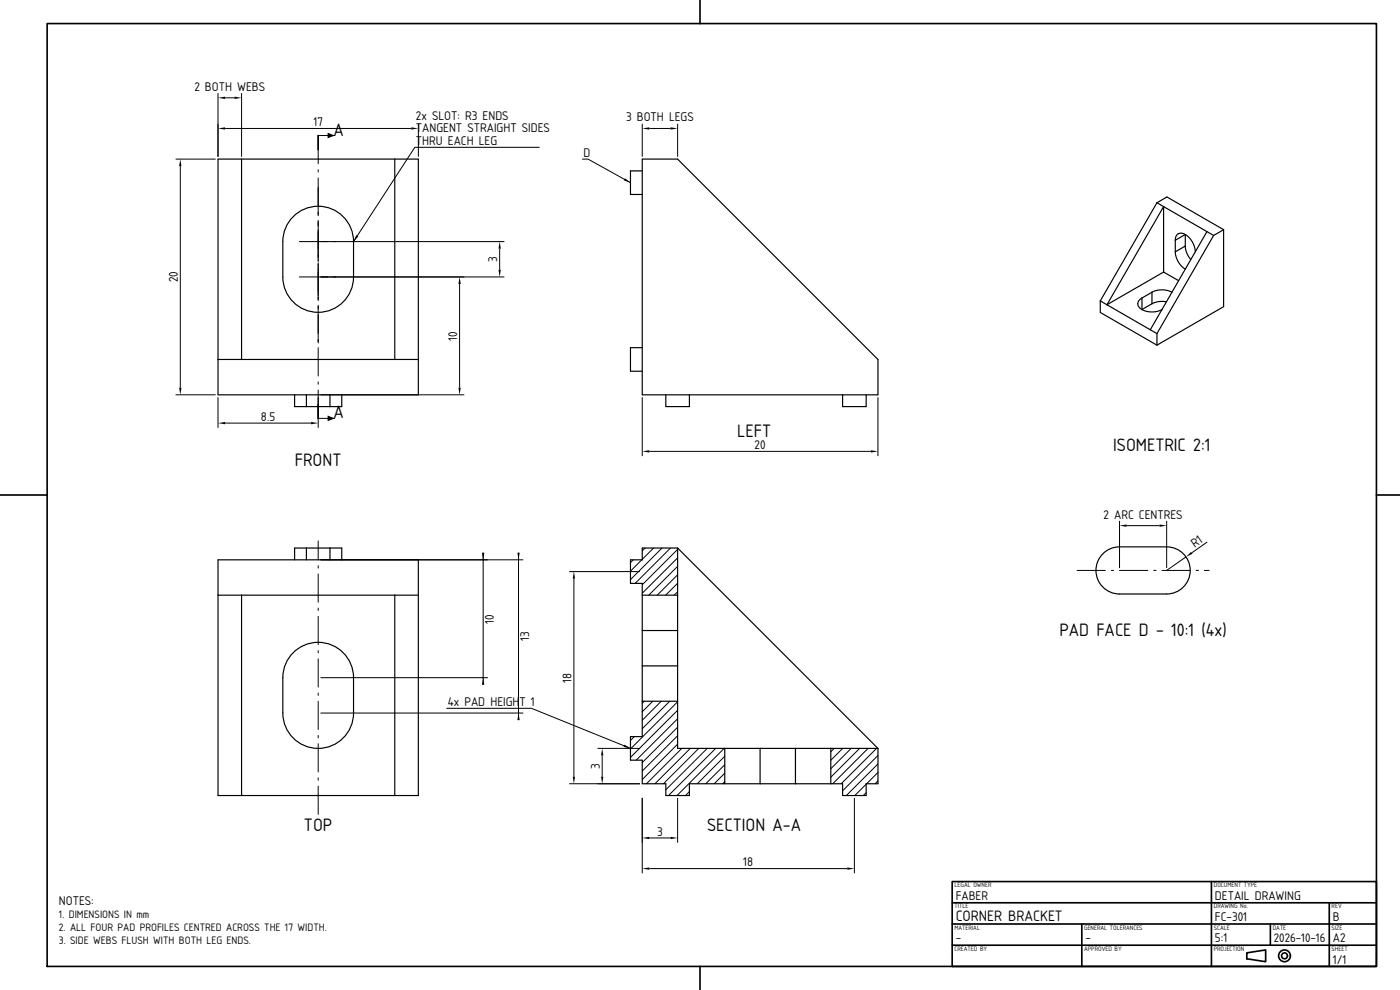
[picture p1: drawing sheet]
<svg xmlns="http://www.w3.org/2000/svg" width="594mm" height="420mm" viewBox="0 0 594 420" stroke-linecap="round" stroke-linejoin="round" font-family="sans-serif">
<!-- layer: visible -->
<g fill="none" stroke="#000" stroke-width=".5">
<path d="M92.5 67.5h85v100h-85zM102.5 67.5v85M167.5 67.5v85M272.5 72.5h-5v10h5M272.5 67.5h15l85 85v15h-100zM124.4 91.9a15 15 0 0 1 16.3-3.3 15 15 0 0 1 9.3 13.9v15a15 15 0 0 1-15 15 15 15 0 0 1-15-15v-15a15 15 0 0 1 4.4-10.6zM490.9 86l4.2-2.4 24.1 13.8M490.9 86l-24.1 41.7M490.9 86l21.2 12.3M493.7 87.6v27.8l-24 13.9zM512.1 98.3l2.8 1.6M512.1 98.3l-24 41.6"/>
<path d="M514.9 99.9l-24 41.6M519.2 97.4v32.7l-28.3 16.3M519.2 97.4l-4.3 2.5M493.7 115.4l6.4 3.7M498.7 106.8l.3 2.1 .9 2.1 1.4 1.9 1.6 1.3M498.7 101.9l.2-1.5 .9-1.1a4.3 4.3 0 0 1 5.3 2.1l1.4 2.6 .6 2.8M498.7 101.9l4.2-2.4v4.9M498.7 101.9v4.9M502.9 104.4l.6 2.9 1.7 2.8M502.9 104.4l-4.2 2.4M466.8 127.7v4.9l24.1 13.8M466.8 127.7l24.1 13.8"/>
<path d="M484.5 126.4l-1.2 1.1-.5 1.2a4.3 4.3 0 0 0 4.5 3.5h3.2l2.5-.9M484.5 126.4v4.9l4.3-2.4M488.8 124l1.9-.8 2.3-.2 2.3 .2 1.9 .8M488.8 124l-4.3 2.4M488.8 124v4.9M494.9 128h-3.3l-2.8 .9M92.5 152.5h85M272.5 147.5h-5v10h5M490.9 141.5v4.9M125 167.5v5h5M130 172.5h10M130 167.5v5"/>
<path d="M140 167.5v5M145 167.5v5h-5M282.5 167.5v5h10v-5M357.5 167.5v5h10v-5M92.5 237.5h85v100h-85zM130 232.5h-5v5M130 232.5v5M130 232.5h10M140 232.5h5v5M140 232.5v5M287.5 232.5h-15v5h-5v10h5v5M287.5 232.5v20"/>
<path d="M287.5 232.5l85 85M467.5 235.4l2.8-2.2 3.4-1.1 21.3-.1a10 10 0 0 1 10 10 10 10 0 0 1-10 10h-20a10 10 0 0 1-9.1-5.9 10 10 0 0 1 1.6-10.7zM92.5 252.5h85M102.5 252.5v85M167.5 252.5v85M272.5 252.5v15M272.5 252.5h15M287.5 252.5v15M124.4 276.9a15 15 0 0 1 16.3-3.3 15 15 0 0 1 9.3 13.9v15a15 15 0 0 1-15 15 15 15 0 0 1-15-15v-15a15 15 0 0 1 4.4-10.6zM272.5 267.5v15M272.5 267.5h15M287.5 267.5v15"/>
<path d="M272.5 282.5v15M272.5 297.5v15h-5v10h5v10h10v5h10v-5h15M272.5 297.5h15M272.5 282.5h15M287.5 282.5v15M287.5 297.5v20h20M307.5 317.5h15M307.5 317.5v15M322.5 317.5h15M322.5 317.5v15M337.5 317.5h15M337.5 317.5v15"/>
<path d="M352.5 317.5h20M352.5 317.5v15M372.5 317.5v15h-5v5h-10v-5h-5M307.5 332.5h15M322.5 332.5h15M337.5 332.5h15"/>
</g>
<g fill="#000">
<circle cx="507.1" cy="90.5" r=".25"/>
<circle cx="510" cy="92.1" r=".25"/>
<circle cx="478.9" cy="139.5" r=".25"/>
</g>
<!-- layer: center -->
<g fill="none" stroke="#000" stroke-width=".42">
<path d="M135 57.5v12M135 72v1M135 75.5v16M135 93.5v17.5M127 117.5h12M127 102.5h12M135 111.5v16M141.5 117.5h1M141.5 102.5h1M135 129.5v16M135 147.5v12M135 162v1"/>
<path d="M135 165.5v12M135 229.5v8M135 240v1M135 243.5v12M135 258v1M457 242h12M471.5 242h1M475 242h12M489.5 242h1M493 242h12M507.5 242h1M511 242h2"/>
<path d="M135 261.5v12M135 276v1M135 279.5v12M135 294v1M135 297.5v12M135 312v1M135 315.5v12M135 330v1M135 333.5v12"/>
</g>
<!-- layer: dim -->
<path d="M135 57.5h7M228.8 62.5h-52.8l-26 40M247.1 67.5h2.4l18 10M135 177.5h7M189.5 300.5h36l42 17" fill="none" stroke="#000" stroke-width=".42"/>
<path d="M139 56.3l3 1.2-3 1.2zM265.2 75.6l2.3 1.9-2.8-1zM151.2 99.7l.8 .6-2 2.2zM139 176.3l3 1.2-3 1.2zM264.9 315.9l2.6 1.6-2.9-.6z" fill="#000"/>
<!-- layer: visible -->
<path d="M135 57.5v6M135 171.5v6" fill="none" stroke="#000" stroke-width=".7"/>
<!-- layer: hatch -->
<g fill="none" stroke="#000" stroke-width=".42">
<path d="M268.7 237.5l-1.2 1.2M272.3 237.5l-4.8 4.8M273.7 232.5l-1.2 1.2M277.3 232.5l-4.8 4.8M280.9 232.5l-13.4 13.4M284.5 232.5l-15 15M287.5 236.7l-15 15M287.5 233.1l-15 15M287.5 251l-1.5 1.5M287.5 247.4l-5.1 5.1M287.5 243.9l-8.6 8.6M287.5 240.3l-12.2 12.2"/>
<path d="M273.4 297.5l-.9 .9M277 297.5l-4.5 4.5M280.6 297.5l-8.1 8.1M284.1 297.5l-11.6 11.6M287.5 297.7l-20 20M269.1 312.5l-1.6 1.6M287.5 301.3l-20 20M287.5 304.9l-17.6 17.6M287.5 315.7l-15 15M287.5 312.1l-15 15M287.5 308.5l-15 15M289.3 317.5l-15 15"/>
<path d="M292.9 317.5l-15 15M296.5 317.5l-15 15M300.1 317.5l-17.6 17.6M303.7 317.5l-20 20M307.3 317.5l-20 20M353.9 317.5l-1.4 1.4M357.5 317.5l-5 5M361.1 317.5l-8.6 8.6M364.7 317.5l-12.2 12.2M368.3 317.5l-15 15M371.9 317.5l-15 15M292.5 335.8l-1.7 1.7"/>
<path d="M307.5 320.8l-11.7 11.7M307.5 331.6l-.9 .9M307.5 328l-4.5 4.5M307.5 324.4l-8.1 8.1M367.5 336.3l-1.2 1.2M367.5 332.7l-4.8 4.8M372.5 320.5l-15 15M372.5 331.3l-1.2 1.2M372.5 327.7l-4.8 4.8M372.5 324.1l-13.4 13.4"/>
</g>
<!-- layer: frame -->
<g fill="none" stroke="#000" stroke-width=".7">
<path d="M20 10h564v400h-564zM297 0v10M0 210h20M584 210h10M404 374h180v36h-180zM514 374v36M404 392h180M404 383h180M459 392v18M539 392v9M564 383v27M297 410v10"/>
<path d="M404 401h180M529 404.3l8-1.3v5l-8-1.3z"/>
<circle cx="545" cy="405.5" r="2.5"/>
<circle cx="545" cy="405.5" r="1.25"/>
</g>
<!-- layer: Dimensions -->
<g fill="none" stroke="#000" stroke-width=".42">
<path d="M92.5 39.5v27M102.5 39.5v27M95.5 54.5h79M95.5 41.5h4M177.5 52.5v14M272.5 52.5v14M275.5 54.5h9M287.5 52.5v14M74.5 67.5h17M76.5 70.5v94M136 117.5h78M136 102.5h78"/>
<path d="M212 105.5v9M195 120.5v44M74.5 167.5h17M92.5 168.5v13M95.5 179.5h36.5M135 168.5v13M136 167.5h61M272.5 168.5v25M372.5 168.5v25M275.5 191.5h94M136 237.5h86M205 234.5v56"/>
<path d="M220 234.5v71M475 221v20M478 223h14M495 221v20M503.2 236.3l-8.2 5.7M512.2 230l-6.6 4.5M241.5 242.5h30M243.5 245.5v84M136 287.5h71M136 302.5h86M253.5 317.5h18M241.5 332.5h30"/>
<path d="M255.5 320.5v9M272.5 338.5v32M287.5 338.5v19M362.5 338.5v32M275.5 355.5h9M275.5 368.5h84"/>
</g>
<g fill="#000">
<path d="M92.5 54.5l3-.5v1zM92.5 41.5l3-.5v1zM99.5 41l3 .5-3 .5zM174.5 54l3 .5-3 .5zM272.5 54.5l3-.5v1zM284.5 54l3 .5-3 .5zM76.5 67.5l.5 3h-1zM212 102.5l.5 3h-1zM211.5 114.5h1l-.5 3zM195 117.5l.5 3h-1zM76 164.5h1l-.5 3zM92.5 179.5l3-.5v1z"/>
<path d="M132 179l3 .5-3 .5zM194.5 164.5h1l-.5 3zM272.5 191.5l3-.5v1zM369.5 191l3 .5-3 .5zM204.5 234.5h1l-.5 3zM219.5 234.5h1l-.5 3zM475 223l3-.5v1zM492 222.5l3 .5-3 .5zM503.2 236.3l2.2-2.2 .5 .8zM243.5 242.5l.5 3h-1zM205 287.5l.5 3h-1zM220 302.5l.5 3h-1z"/>
<path d="M243 329.5h1l-.5 3zM255.5 317.5l.5 3h-1zM255 329.5h1l-.5 3zM272.5 355.5l3-.5v1zM284.5 355l3 .5-3 .5zM272.5 368.5l3-.5v1zM359.5 368l3 .5-3 .5z"/>
</g>
<g font-size="7.2">
<text x="141.5" y="57.5">A</text>
<text x="141.5" y="177.5">A</text>
<text x="312.8" y="185.5">LEFT</text>
<text x="472.3" y="191.4">ISOMETRIC 2:1</text>
<text x="125.1" y="197.5">FRONT</text>
<text x="449.5" y="270">PAD FACE D - 10:1 (4x)</text>
<text x="129" y="352.5">TOP</text>
<text x="300.1" y="352.5">SECTION A-A</text>
</g>
<text font-size="6" x="405.5" y="390.8">CORNER BRACKET</text>
<g font-size="5">
<text x="82.5" y="38.5">2 BOTH WEBS</text>
<text x="132.9" y="53.5">17</text>
<text x="176.5" y="50.7">2x SLOT: R3 ENDS</text>
<text x="265.6" y="51.5">3 BOTH LEGS</text>
<text x="176.5" y="56.2">TANGENT STRAIGHT SIDES</text>
<text x="176.5" y="61.7">THRU EACH LEG</text>
<text x="247.6" y="66.7">D</text>
<text x="211" y="111.2" transform="rotate(-90 211 111.2)">3</text>
<text x="75.5" y="119.8" transform="rotate(-90 75.5 119.8)">20</text>
<text x="194" y="144.5" transform="rotate(-90 194 144.5)">10</text>
<text x="110.7" y="178.5">8.5</text>
<text x="320.2" y="190.5">20</text>
<text x="468.2" y="220">2 ARC CENTRES</text>
<text x="506.9" y="232.4" transform="rotate(-35 506.9 232.4)">R1</text>
<text x="209.5" y="264.5" transform="rotate(-90 209.5 264.5)">10</text>
<text x="224.5" y="272.1" transform="rotate(-90 224.5 272.1)">13</text>
<text x="242.5" y="289.6" transform="rotate(-90 242.5 289.6)">18</text>
<text x="190" y="299.7">4x PAD HEIGHT 1</text>
<text x="254.5" y="326.2" transform="rotate(-90 254.5 326.2)">3</text>
<text x="278.8" y="354.5">3</text>
<text x="315.4" y="367.5">18</text>
<text x="25" y="384">NOTES:</text>
<text x="405.5" y="381.8">FABER</text>
<text x="515.5" y="381.8">DETAIL DRAWING</text>
<text x="515.5" y="390.8">FC-301</text>
<text x="565.5" y="390.8">B</text>
<text x="405.5" y="399.8">-</text>
<text x="460.5" y="399.8">-</text>
<text x="515.5" y="399.8">5:1</text>
<text x="565.5" y="399.8">A2</text>
<text x="565.5" y="408.8">1/1</text>
</g>
<text font-size="4.9" x="540.5" y="399.8">2026-10-16</text>
<g font-size="4.3">
<text x="25" y="389.5">1. DIMENSIONS IN mm</text>
<text x="25" y="395">2. ALL FOUR PAD PROFILES CENTRED ACROSS THE 17 WIDTH.</text>
<text x="25" y="400.5">3. SIDE WEBS FLUSH WITH BOTH LEG ENDS.</text>
</g>
<g font-size="2.6">
<text x="405" y="376.4">LEGAL OWNER</text>
<text x="515" y="376.4">DOCUMENT TYPE</text>
<text x="405" y="385.4">TITLE</text>
<text x="515" y="385.4">DRAWING No.</text>
<text x="565" y="385.4">REV</text>
<text x="405" y="394.4">MATERIAL</text>
<text x="460" y="394.4">GENERAL TOLERANCES</text>
<text x="515" y="394.4">SCALE</text>
<text x="540" y="394.4">DATE</text>
<text x="565" y="394.4">SIZE</text>
<text x="405" y="403.4">CREATED BY</text>
<text x="460" y="403.4">APPROVED BY</text>
<text x="515" y="403.4">PROJECTION</text>
<text x="565" y="403.4">SHEET</text>
</g>
</svg>
